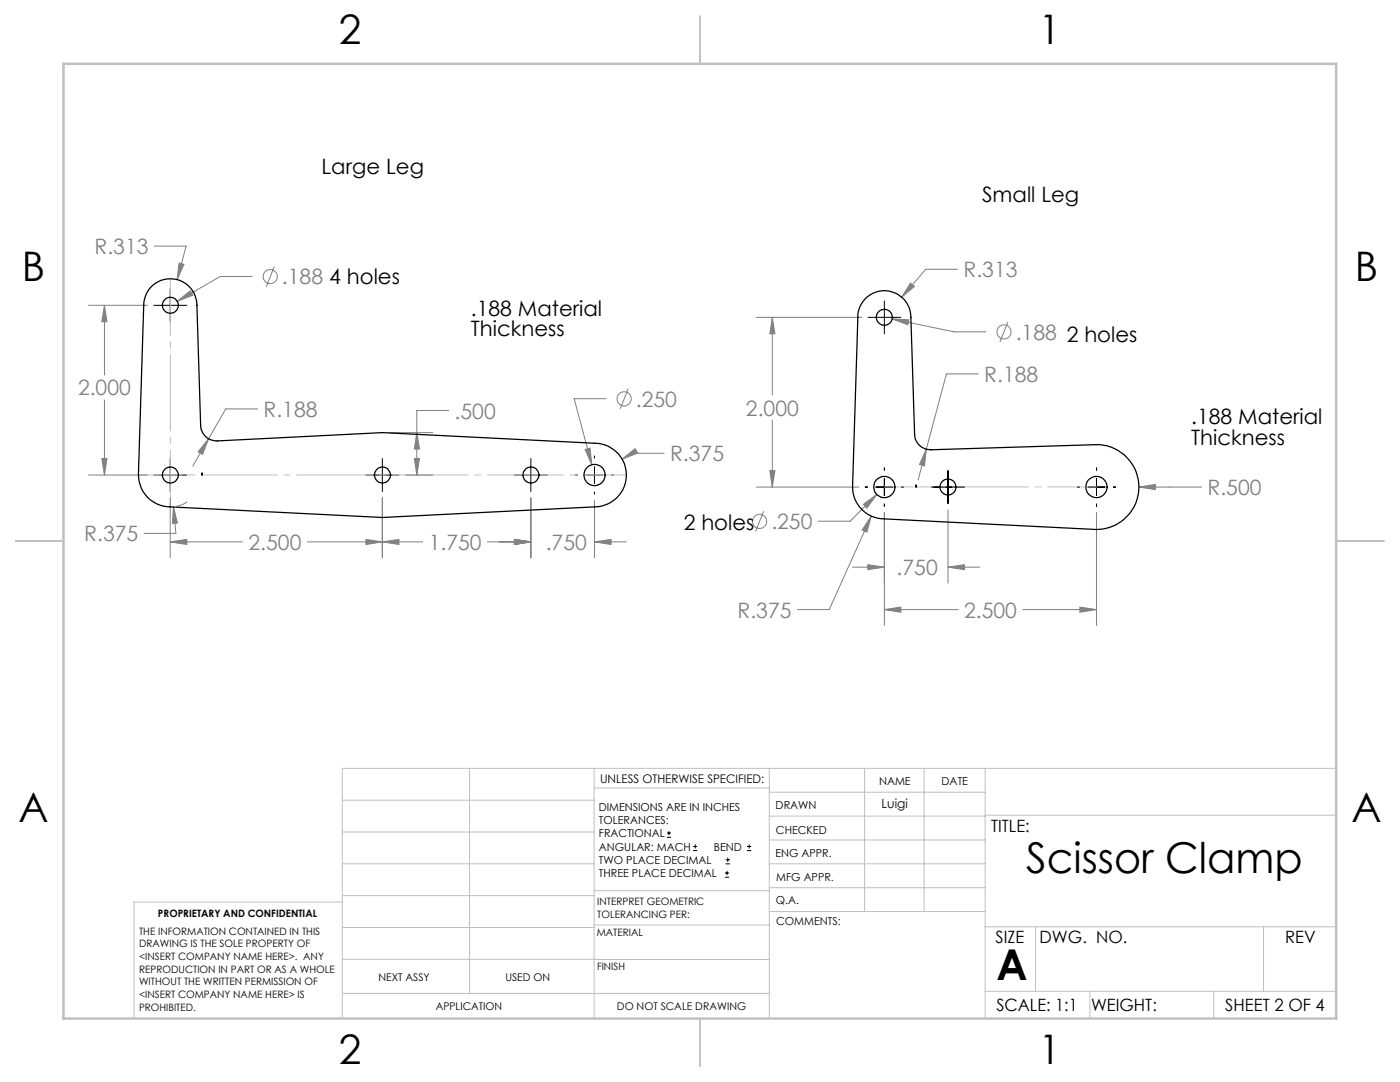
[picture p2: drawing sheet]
<svg xmlns="http://www.w3.org/2000/svg" width="279mm" height="216mm" viewBox="0 0 279 216" stroke-linecap="round" stroke-linejoin="round" font-family="sans-serif">
<g fill="none" stroke="#808080" stroke-width=".2">
<path d="M30.8 49.1h6.3l-1.8 6.7M35.7 52.5l1 .2-1.4 3.1zM50.3 55.2h-6.3l-8.6 4.9M54.8 53.2l-1.7 4M181.7 56.5l.8 .7-2.5 2.1zM191.1 53.7h-6.4l-4.7 5.6M17.7 60.9h11.7M20.8 60.9l.5 3.3h-1zM20.8 60.9v13.9M20.8 79.8v15M35.4 60.1l2.6-2.1 .5 .9zM120.9 79.6h-6.3l3.5 13.1"/>
<path d="M125.4 77.6l-1.6 4M151 63.3h20.9M154.1 63.3l.6 3.3h-1.1zM154.1 63.3v15.5M178 63.6l12.4 2.6h6.3M178 63.6l3.4 .2-.2 1zM195.2 74.6h-6.3l-4 15M201.2 64.2l-1.6 4M17.7 94.8h11.7M20.3 91.5h1l-.5 3.3zM34 99.3v12M41.6 87.6l-1.2 3.1-.9-.6z"/>
<path d="M41.6 87.6l-3.1 5.4M51.4 81.6h-6.4l-3.4 6M76.3 99.3v12M77.6 86.3h8.8M80.9 94.8h5.5M82.7 91.5h1l-.5 3.3zM83.2 86.3l.5 3.3h-1zM89.5 81.9h-6.3v12.9M105.9 99.3v12M116.8 89.7l1-.3 .3 3.3zM118.6 99.9v11.4M124.1 91.6l2.7-2.1 .5 .9z"/>
<path d="M132.5 90.5h-6.3l-2.1 1.1M151 97.2h20.4M153.6 93.9h1.1l-.6 3.3zM154.1 83.9v13.3M175 98.7l-5.3 5.3h-6.4M184.9 89.6l-.4 3.4-1-.3zM184.9 89.6l-1.7 6.2M227.3 97.2l3.3-.5v1zM227.3 97.2h12.5M34 108.1l3.3-.5v1.1zM34 108.1h14.4M34.6 101.1l.8 3.3-1 .1z"/>
<path d="M34.6 101.1l.5 5.3h-6.3M37.4 100.2l-.8 .4-1.4 .4M61.3 108.1h23M73 107.6l3.3 .5-3.3 .6zM76.3 108.1l3.3-.5v1.1zM97.3 108.1h8.6M102.7 107.6l3.2 .5-3.2 .6zM118.6 108.1h6.4M118.6 108.1l3.4-.5v1.1zM152.4 102l-1.6 4M170.1 113.2h6.4M172.3 100.6l2.7-1.9-2 2.7z"/>
<path d="M173.2 112.7l3.3 .5-3.3 .5zM173.9 103l-.9 3.2-1-.4zM173.9 103l-8.4 18.6h-6.4M176.5 102.3v22.5M189.2 101.7v14.6M189.2 113.2h6.3M189.2 113.2l3.3-.5v1zM218.8 102.3v22.5M176.5 121.6h14.7M176.5 121.6l3.3-.5v1.1zM204.1 121.6h14.7M215.5 121.1l3.3 .5-3.3 .6z"/>
<circle cx="53.9" cy="55.2" r="1.42"/>
<circle cx="124.6" cy="79.6" r="1.42"/>
<circle cx="200.4" cy="66.2" r="1.41"/>
<circle cx="151.6" cy="104.1" r="1.41"/>
</g>
<g fill="none" stroke="#000" stroke-width=".2">
<path d="M34 57.6v6.6M30.7 60.9h6.6M173.2 63.3h6.6M176.5 60v6.6M30.7 94.8h6.6M34 91.5v6.6M73 94.8h6.6M76.3 91.5v6.6M102.7 94.8h6.6M105.9 91.5v6.6M114.8 94.8h.5M116.9 94.8h3.4"/>
<path d="M118.6 91v.4M118.6 93.1v3.4M118.6 98.2v.4M122 94.8h.4M172.7 97.2h.4M174.8 97.2h3.4M176.5 93.4v.4M176.5 95.5v3.4M179.9 97.2h.4M185.9 97.2h6.6M189.2 93.9v6.6M215 97.2h.4"/>
<path d="M217.1 97.2h3.4M218.8 93.4v.4M218.8 95.5v3.4M222.2 97.2h.4M176.5 100.6v.4M218.8 100.6v.4M133.1 167.1h.8M133.1 166.2h.8M133.5 165.8v.9M138.3 169.7h.8M138.3 168.9h.8M138.7 168.5v.8"/>
<path d="M144.7 175h.8M144.7 174.2h.8M144.8 172.4h.9M144.8 171.6h.9M145.1 173.8v.8M145.2 171.1v.9M149.1 169.7h.8M149.1 168.9h.8M149.5 168.5v.8"/>
</g>
<path d="M27.7 94.8h97.3" fill="none" stroke="#c0c0c0" stroke-width=".2" stroke-dasharray="15.2 1.3 1.3 1.3" stroke-dashoffset="6.6"/>
<path d="M34 55.6v45.5" fill="none" stroke="#c0c0c0" stroke-width=".2" stroke-dasharray="15.2 1.3 1.3 1.3" stroke-dashoffset="3.9"/>
<path d="M176.5 97.2h42.3" fill="none" stroke="#c0c0c0" stroke-width=".2" stroke-dasharray="15.2 1.3 1.3 1.3" stroke-dashoffset="5.5"/>
<g fill="none" stroke="#c0c0c0" stroke-width=".2">
<path d="M68.3 159.7h50.3M93.7 153.3v44.9M118.6 153.3v49.9M118.6 157.2h34.9M153.5 153.3v49.9M153.5 158.1h43.1M172.5 153.3v28.6M184.4 153.3v28.6M196.6 153.3v49.9M266.7 153.3h-198.4v49.9M68.3 178.7h50.3M68.3 172.4h50.3"/>
<path d="M68.3 166h50.3M68.3 180h-41.6v23.2M118.6 177.7h35M153.5 167.6h43.1M153.5 162.8h43.1M153.5 172.4h43.1M153.5 177.1h43.1M196.6 162.7h70.1M68.3 198.2h85.2M68.3 191.4l85.2 .1M68.3 185.1h50.3M118.6 184.6h35"/>
<path d="M153.6 181.9h43M196.6 197.8h70.1M196.6 184.9h70.1M206.7 184.9v12.9M217.5 197.8v5.4M242.2 197.8v5.4M252.2 184.9v12.9"/>
</g>
<path d="M139.7 3.2v9.5M3.1 107.9h9.6M266.7 107.9h9.5M139.7 203.2v9.6" fill="none" stroke="#c0c0c0" stroke-width=".25"/>
<path d="M12.7 12.7h254v190.5h-254z" fill="none" stroke="#c0c0c0" stroke-width=".5"/>
<path d="M20.8 60.9l.5 3.3h-1zM20.3 91.5h1l-.5 3.3zM34 108.1l3.3-.5v1.1zM73 107.6l3.3 .5-3.3 .6zM76.3 108.1l3.3-.5v1.1zM102.7 107.6l3.2 .5-3.2 .6zM102.7 107.6l3.2 .5-3.2 .6zM118.6 108.1l3.4-.5v1.1zM82.7 91.5h1l-.5 3.3zM83.2 86.3l.5 3.3h-1zM35.4 60.1l3.1-1.2-.5-.9zM35.7 52.5l-.4 3.3 1.4-3.1zM41.6 87.6l-2.1 2.5 .9 .6zM116.8 89.7l1.3 3-.3-3.3zM124.1 91.6l3.2-1.2-.5-.9zM34.6 101.1l-.2 3.4 1-.1zM181.7 56.5l-1.7 2.8 2.5-2.1zM173.9 103l-1.9 2.8 1 .4zM178 63.6l3.2 1.2 .2-1zM154.1 63.3l.6 3.3h-1.1zM153.6 93.9h1.1l-.6 3.3zM176.5 121.6l3.3-.5v1.1zM215.5 121.1l3.3 .5-3.3 .6zM173.2 112.7l3.3 .5-3.3 .5zM189.2 113.2l3.3-.5v1zM172.3 100.6l.7 .8 2-2.7zM184.9 89.6l-1.4 3.1 1 .3zM227.3 97.2l3.3 .5v-1z" fill="#808080"/>
<g fill="none" stroke="#000" stroke-width=".25">
<path d="M30.5 56.9a5.3 5.3 0 0 1 5.7-.8 5.3 5.3 0 0 1 3.1 4.8l.7 24a3.2 3.2 0 0 0 3.4 3.1l32.9-1.7 42.3 2.1a6.4 6.4 0 0 1 6.4 6.4 6.4 6.4 0 0 1-6.4 6.3l-42.3 2.2-42.3-2.2a6.4 6.4 0 0 1-6.4-6.3l1.1-33.9 .2-1.2a4.9 4.9 0 0 1 1.6-2.8zM172.8 59.5a5.3 5.3 0 0 1 5.7-1.1 5.3 5.3 0 0 1 3.3 4.9l.7 23.3a3.2 3.2 0 0 0 3.3 3.1l33-1a8.5 8.5 0 0 1 8.5 8.5 8.5 8.5 0 0 1-8.5 8.5l-42.3-2.2a6.4 6.4 0 0 1-6.4-6.3l1.1-33.9a5.2 5.2 0 0 1 1.6-3.8zM40.3 94.4v.4zM182.8 96.8v.4z"/>
<circle cx="34" cy="60.9" r="1.59"/>
<circle cx="176.5" cy="63.3" r="1.59"/>
<circle cx="34" cy="94.8" r="1.59"/>
<circle cx="76.3" cy="94.8" r="1.59"/>
<circle cx="106" cy="94.8" r="1.59"/>
<circle cx="118.6" cy="94.8" r="2.12"/>
<circle cx="176.5" cy="97.2" r="2.11"/>
<circle cx="189.2" cy="97.2" r="1.59"/>
<circle cx="218.8" cy="97.2" r="2.11"/>
</g>
<g font-size="8.5">
<text x="204.8" y="174.2">Scissor Clamp</text>
<text x="198.9" y="195.5">A</text>
</g>
<g font-size="8.1">
<text x="67.6" y="8.9">2</text>
<text x="207.3" y="8.9">1</text>
<text x="4.4" y="56.2">B</text>
<text x="270.4" y="56.2">B</text>
<text x="3.7" y="164.1">A</text>
<text x="269.7" y="164.1">A</text>
<text x="67.6" y="212.4">2</text>
<text x="207.3" y="212.4">1</text>
</g>
<g font-size="4.2">
<text x="64.2" y="34.8">Large Leg</text>
<text x="196" y="40.3">Small Leg</text>
<text x="94" y="63">.188 Material</text>
<text x="94" y="67.1">Thickness</text>
<text x="237.7" y="84.5">.188 Material</text>
<text x="237.7" y="88.7">Thickness</text>
<text x="136.5" y="105.8">2 holes</text>
</g>
<g font-size="4.2" fill="#808080">
<text x="18.9" y="50.7">R.313</text>
<text x="56.3" y="56.7">.188 4 holes</text>
<text x="192.3" y="55.3">R.313</text>
<text x="202.7" y="67.8">.188 2 holes</text>
<text x="196.4" y="76.2">R.188</text>
<text x="15.6" y="78.9">2.000</text>
<text x="52.6" y="83.2">R.188</text>
<text x="90.7" y="83.5">.500</text>
<text x="126.9" y="81.1">.250</text>
<text x="148.9" y="82.9">2.000</text>
<text x="133.7" y="92">R.375</text>
<text x="241" y="98.8">R.500</text>
<text x="153.9" y="105.6">.250</text>
<text x="16.8" y="108">R.375</text>
<text x="49.6" y="109.7">2.500</text>
<text x="85.6" y="109.7">1.750</text>
<text x="108.9" y="109.7">.750</text>
<text x="178.9" y="114.8">.750</text>
<text x="147.2" y="123.2">R.375</text>
<text x="192.4" y="123.2">2.500</text>
</g>
<g font-size="3.4">
<text x="197.8" y="166">TITLE:</text>
<text x="198.7" y="188.1">SIZE</text>
<text x="207.5" y="188.1">DWG. NO.</text>
<text x="256.5" y="188.2">REV</text>
<text x="198.8" y="201.7">SCALE: 1:1</text>
<text x="217.7" y="201.8">WEIGHT:</text>
<text x="244.5" y="201.7">SHEET 2 OF 4</text>
</g>
<text font-size="2.5" x="175.9" y="161.3">Luigi</text>
<text font-size="2.4" x="119.8" y="156.2">UNLESS OTHERWISE SPECIFIED:</text>
<g font-size="2.2">
<text x="119.5" y="161.8">DIMENSIONS ARE IN INCHES</text>
<text x="154.8" y="161.4">DRAWN</text>
<text x="175.4" y="156.6">NAME</text>
<text x="187.9" y="156.7">DATE</text>
<text x="119.5" y="164.4">TOLERANCES:</text>
<text x="119.5" y="167.1">FRACTIONAL</text>
<text x="154.9" y="166.3">CHECKED</text>
<text x="119.5" y="169.7">ANGULAR: MACH</text>
<text x="119.5" y="172.4">TWO PLACE DECIMAL</text>
<text x="142.5" y="169.7">BEND</text>
<text x="154.8" y="171">ENG APPR.</text>
<text x="119.5" y="175">THREE PLACE DECIMAL</text>
<text x="154.9" y="175.7">MFG APPR.</text>
<text x="154.9" y="180.4">Q.A.</text>
<text x="154.9" y="184.6">COMMENTS:</text>
</g>
<g font-size="2.1">
<text x="75.5" y="195.7">NEXT ASSY</text>
<text x="100.9" y="195.7">USED ON</text>
<text x="86.9" y="201.5">APPLICATION</text>
<text x="123.1" y="201.6">DO NOT SCALE DRAWING</text>
</g>
<g font-size="2">
<text x="31.5" y="182.9">PROPRIETARY AND CONFIDENTIAL</text>
<text x="119.2" y="180.6">INTERPRET GEOMETRIC</text>
<text x="119.2" y="183.1">TOLERANCING PER:</text>
<text x="27.8" y="186.5">THE INFORMATION CONTAINED IN THIS</text>
<text x="27.8" y="189">DRAWING IS THE SOLE PROPERTY OF</text>
<text x="27.8" y="191.6">&lt;INSERT COMPANY NAME HERE&gt;. ANY</text>
<text x="119.1" y="186.7">MATERIAL</text>
<text x="27.8" y="194.1">REPRODUCTION IN PART OR AS A WHOLE</text>
<text x="27.8" y="196.6">WITHOUT THE WRITTEN PERMISSION OF</text>
<text x="119.1" y="193.5">FINISH</text>
<text x="27.8" y="199.1">&lt;INSERT COMPANY NAME HERE&gt; IS</text>
<text x="27.8" y="201.7">PROHIBITED.</text>
</g>
</svg>
